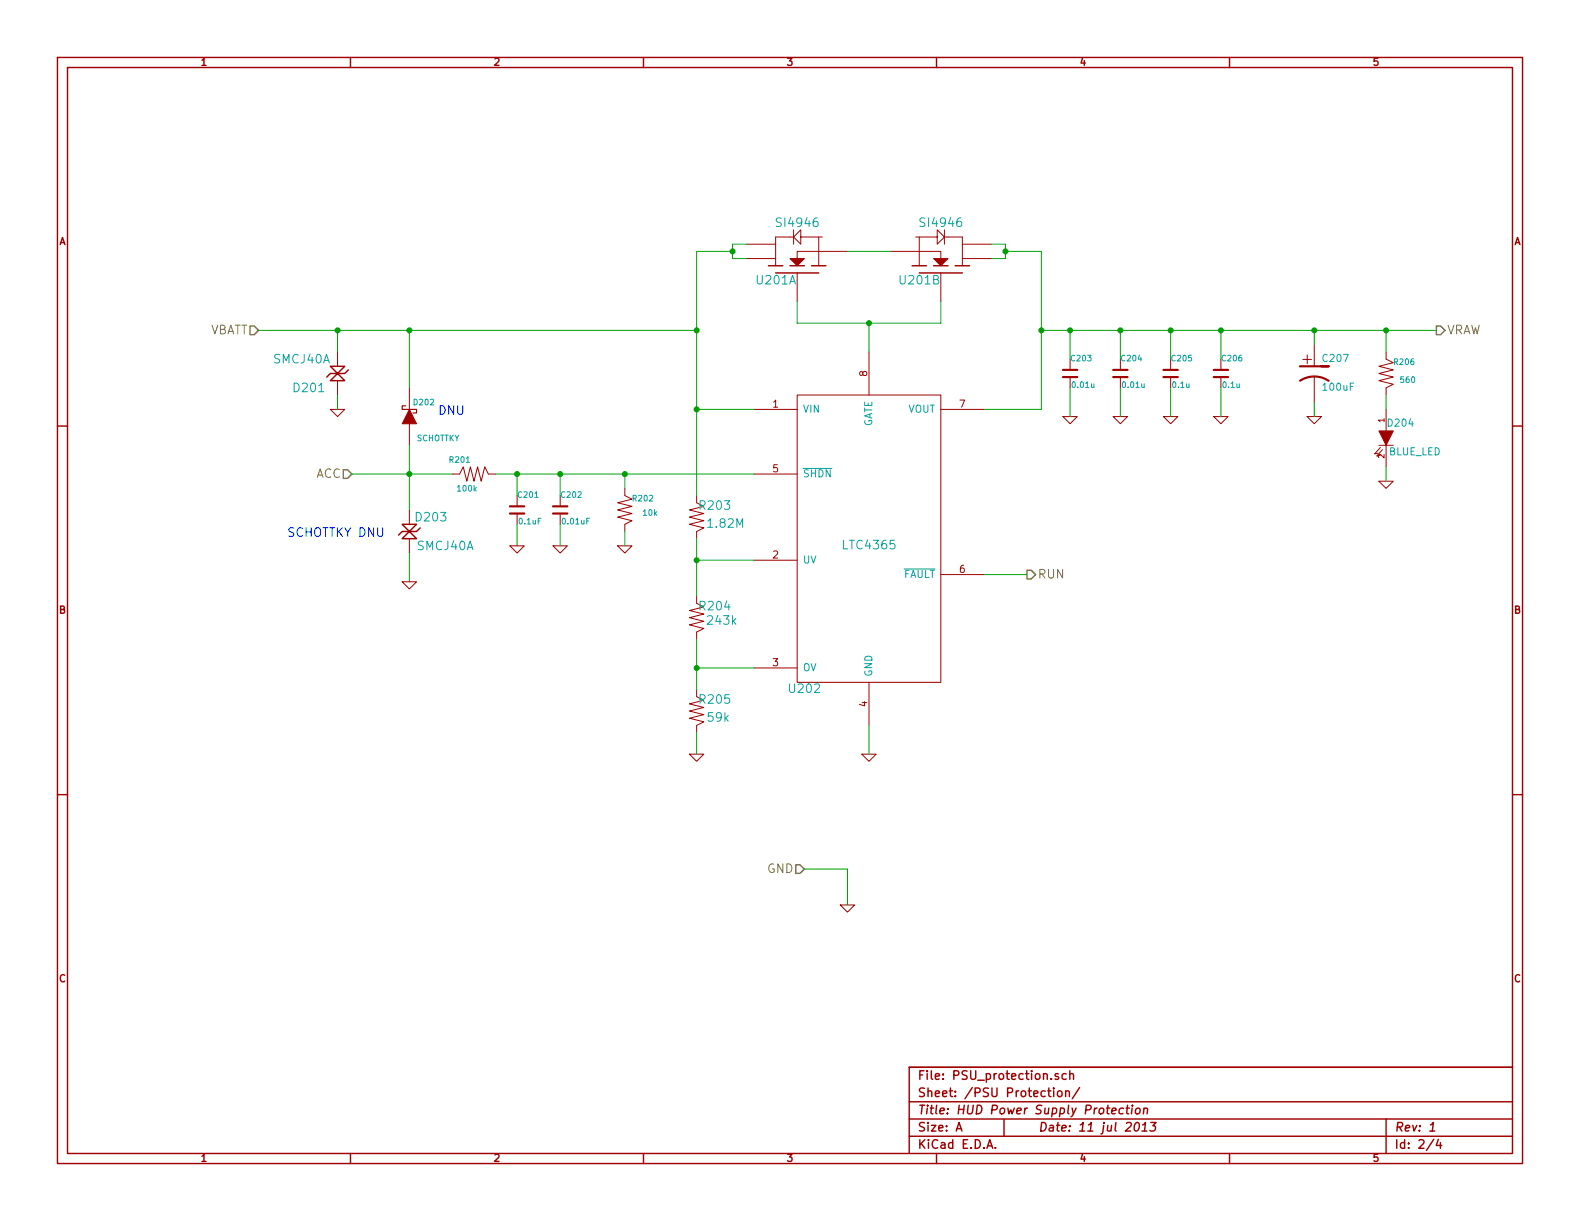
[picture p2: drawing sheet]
EESchema Schematic File Version 2
LIBS:power
LIBS:device
LIBS:transistors
LIBS:conn
LIBS:linear
LIBS:regul
LIBS:74xx
LIBS:cmos4000
LIBS:adc-dac
LIBS:memory
LIBS:xilinx
LIBS:special
LIBS:microcontrollers
LIBS:dsp
LIBS:microchip
LIBS:analog_switches
LIBS:motorola
LIBS:texas
LIBS:intel
LIBS:audio
LIBS:interface
LIBS:digital-audio
LIBS:philips
LIBS:display
LIBS:cypress
LIBS:siliconi
LIBS:opto
LIBS:atmel
LIBS:contrib
LIBS:valves
LIBS:SeniorDesign
LIBS:PSU-cache
EELAYER 27 0
EELAYER END
$Descr A 11000 8500
encoding utf-8
Sheet 2 4
Title "HUD Power Supply Protection"
Date "11 jul 2013"
Rev "1"
Comp ""
Comment1 ""
Comment2 ""
Comment3 ""
Comment4 ""
$EndDescr
$Comp
L LTC4365 U202
U 1 1
P 6050 3750
F 0 "U202" H 5600 2700 60  0000 C CNN
F 1 "LTC4365" H 6050 3700 60  0000 C CNN
F 2 "~" H 6050 3750 60  0000 C CNN
F 3 "~" H 6050 3750 60  0000 C CNN
	1    6050 3750
	1    0    0    -1  
$EndComp
Text HLabel 1800 2300 0    60   Input ~ 0
VBATT
Text HLabel 10000 2300 2    60   Output ~ 0
VRAW
$Comp
L SI4946 U201
U 1 1
P 5550 1900
F 0 "U201" V 5500 2050 60  0000 C CNN
F 1 "SI4946" V 5900 1900 60  0000 C CNN
F 2 "~" H 5550 1900 60  0000 C CNN
F 3 "~" H 5550 1900 60  0000 C CNN
	1    5550 1900
	0    -1   -1   0   
$EndComp
$Comp
L SI4946 U201
U 2 1
P 6550 1900
F 0 "U201" V 6500 1750 60  0000 C CNN
F 1 "SI4946" V 6900 1900 60  0000 C CNN
F 2 "~" H 6550 1900 60  0000 C CNN
F 3 "~" H 6550 1900 60  0000 C CNN
	2    6550 1900
	0    1    -1   0   
$EndComp
Text HLabel 5600 6050 0    60   Input ~ 0
GND
$Comp
L R_US R203
U 1 1
P 4850 3600
F 0 "R203" H 4975 3675 60  0000 C CNN
F 1 "1.82M" H 5050 3550 60  0000 C CNN
F 2 "~" H 4850 3600 60  0000 C CNN
F 3 "~" H 4850 3600 60  0000 C CNN
	1    4850 3600
	1    0    0    -1  
$EndComp
$Comp
L R_US R204
U 1 1
P 4850 4300
F 0 "R204" H 4975 4375 60  0000 C CNN
F 1 "243k" H 5025 4275 60  0000 C CNN
F 2 "~" H 4850 4300 60  0000 C CNN
F 3 "~" H 4850 4300 60  0000 C CNN
	1    4850 4300
	1    0    0    -1  
$EndComp
$Comp
L R_US R205
U 1 1
P 4850 4950
F 0 "R205" H 4975 5025 60  0000 C CNN
F 1 "59k" H 5000 4900 60  0000 C CNN
F 2 "~" H 4850 4950 60  0000 C CNN
F 3 "~" H 4850 4950 60  0000 C CNN
	1    4850 4950
	1    0    0    -1  
$EndComp
$Comp
L GND #PWR018
U 1 1
P 5900 6300
F 0 "#PWR018" H 5900 6300 30  0001 C CNN
F 1 "GND" H 5900 6230 30  0001 C CNN
F 2 "" H 5900 6300 60  0000 C CNN
F 3 "" H 5900 6300 60  0000 C CNN
	1    5900 6300
	1    0    0    -1  
$EndComp
$Comp
L GND #PWR019
U 1 1
P 4850 5250
F 0 "#PWR019" H 4850 5250 30  0001 C CNN
F 1 "GND" H 4850 5180 30  0001 C CNN
F 2 "" H 4850 5250 60  0000 C CNN
F 3 "" H 4850 5250 60  0000 C CNN
	1    4850 5250
	1    0    0    -1  
$EndComp
$Comp
L GND #PWR020
U 1 1
P 6050 5250
F 0 "#PWR020" H 6050 5250 30  0001 C CNN
F 1 "GND" H 6050 5180 30  0001 C CNN
F 2 "" H 6050 5250 60  0000 C CNN
F 3 "" H 6050 5250 60  0000 C CNN
	1    6050 5250
	1    0    0    -1  
$EndComp
$Comp
L SMCJ40A D201
U 1 1
P 2350 2600
F 0 "D201" V 2250 2800 60  0000 C CNN
F 1 "SMCJ40A" V 2450 2850 60  0000 C CNN
F 2 "~" H 2350 2600 60  0000 C CNN
F 3 "~" H 2350 2600 60  0000 C CNN
	1    2350 2600
	0    -1   -1   0   
$EndComp
$Comp
L GND #PWR021
U 1 1
P 2350 2850
F 0 "#PWR021" H 2350 2850 30  0001 C CNN
F 1 "GND" H 2350 2780 30  0001 C CNN
F 2 "" H 2350 2850 60  0000 C CNN
F 3 "" H 2350 2850 60  0000 C CNN
	1    2350 2850
	1    0    0    -1  
$EndComp
Text HLabel 2450 3300 0    60   Input ~ 0
ACC
$Comp
L CP1 C207
U 1 1
P 9150 2600
F 0 "C207" H 9200 2700 50  0000 L CNN
F 1 "100uF" H 9200 2500 50  0000 L CNN
F 2 "~" H 9150 2600 60  0000 C CNN
F 3 "~" H 9150 2600 60  0000 C CNN
	1    9150 2600
	1    0    0    -1  
$EndComp
$Comp
L GND #PWR022
U 1 1
P 9150 2900
F 0 "#PWR022" H 9150 2900 30  0001 C CNN
F 1 "GND" H 9150 2830 30  0001 C CNN
F 2 "" H 9150 2900 60  0000 C CNN
F 3 "" H 9150 2900 60  0000 C CNN
	1    9150 2900
	1    0    0    -1  
$EndComp
Text HLabel 7150 4000 2    60   Output ~ 0
RUN
$Comp
L GND #PWR023
U 1 1
P 7450 2900
F 0 "#PWR023" H 7450 2900 30  0001 C CNN
F 1 "GND" H 7450 2830 30  0001 C CNN
F 2 "" H 7450 2900 60  0000 C CNN
F 3 "" H 7450 2900 60  0000 C CNN
	1    7450 2900
	1    0    0    -1  
$EndComp
$Comp
L GND #PWR024
U 1 1
P 8150 2900
F 0 "#PWR024" H 8150 2900 30  0001 C CNN
F 1 "GND" H 8150 2830 30  0001 C CNN
F 2 "" H 8150 2900 60  0000 C CNN
F 3 "" H 8150 2900 60  0000 C CNN
	1    8150 2900
	1    0    0    -1  
$EndComp
Wire Wire Line
	6850 2850 7250 2850
Wire Wire Line
	6050 5250 6050 5050
Wire Wire Line
	4850 2850 5250 2850
Connection ~ 4850 2300
Connection ~ 4850 2850
Wire Wire Line
	4850 3900 5250 3900
Wire Wire Line
	4850 3750 4850 4150
Wire Wire Line
	4850 1750 4850 3450
Connection ~ 4850 3900
Wire Wire Line
	4850 4450 4850 4800
Wire Wire Line
	4850 4650 5250 4650
Wire Wire Line
	4850 5250 4850 5100
Connection ~ 4850 4650
Wire Wire Line
	5550 2100 5550 2250
Wire Wire Line
	5550 2250 6550 2250
Wire Wire Line
	6550 2250 6550 2100
Wire Wire Line
	6050 2450 6050 2250
Connection ~ 6050 2250
Wire Wire Line
	5900 1750 6200 1750
Wire Wire Line
	7250 2850 7250 1750
Wire Wire Line
	7250 2300 10000 2300
Connection ~ 7250 2300
Wire Wire Line
	2350 2750 2350 2850
Wire Wire Line
	5600 6050 5900 6050
Wire Wire Line
	5900 6050 5900 6300
Wire Wire Line
	6850 4000 7150 4000
Wire Wire Line
	7450 2300 7450 2500
Connection ~ 7450 2300
Wire Wire Line
	7450 2700 7450 2900
Wire Wire Line
	8150 2700 8150 2900
Wire Wire Line
	9150 2800 9150 2900
Wire Wire Line
	2350 2450 2350 2300
Connection ~ 2350 2300
$Comp
L LED D204
U 1 1
P 9650 3050
F 0 "D204" V 9550 3150 50  0000 C CNN
F 1 "BLUE_LED" V 9750 3250 50  0000 C CNN
F 2 "~" H 9650 3050 60  0000 C CNN
F 3 "~" H 9650 3050 60  0000 C CNN
	1    9650 3050
	0    1    1    0   
$EndComp
$Comp
L R_US R206
U 1 1
P 9650 2600
F 0 "R206" H 9775 2675 40  0000 C CNN
F 1 "560" H 9800 2550 40  0000 C CNN
F 2 "~" H 9650 2600 60  0000 C CNN
F 3 "~" H 9650 2600 60  0000 C CNN
	1    9650 2600
	1    0    0    -1  
$EndComp
$Comp
L GND #PWR025
U 1 1
P 9650 3350
F 0 "#PWR025" H 9650 3350 30  0001 C CNN
F 1 "GND" H 9650 3280 30  0001 C CNN
F 2 "" H 9650 3350 60  0000 C CNN
F 3 "" H 9650 3350 60  0000 C CNN
	1    9650 3350
	1    0    0    -1  
$EndComp
Wire Wire Line
	9650 3250 9650 3350
Wire Wire Line
	9650 2850 9650 2750
Wire Wire Line
	9650 2300 9650 2450
$Comp
L DIODESCH D202
U 1 1
P 2850 2900
F 0 "D202" V 2950 2800 40  0000 C CNN
F 1 "SCHOTTKY" V 2700 2700 40  0000 C CNN
F 2 "~" H 2850 2900 60  0000 C CNN
F 3 "~" H 2850 2900 60  0000 C CNN
	1    2850 2900
	0    -1   -1   0   
$EndComp
Wire Wire Line
	2850 3100 2850 3550
Connection ~ 2850 3300
Wire Wire Line
	2850 2300 2850 2700
Connection ~ 2850 2300
Wire Wire Line
	2850 3850 2850 4050
$Comp
L GND #PWR026
U 1 1
P 2850 4050
F 0 "#PWR026" H 2850 4050 30  0001 C CNN
F 1 "GND" H 2850 3980 30  0001 C CNN
F 2 "" H 2850 4050 60  0000 C CNN
F 3 "" H 2850 4050 60  0000 C CNN
	1    2850 4050
	1    0    0    -1  
$EndComp
$Comp
L R_US R201
U 1 1
P 3300 3300
F 0 "R201" V 3400 3400 40  0000 C CNN
F 1 "100k" V 3200 3350 40  0000 C CNN
F 2 "~" H 3300 3300 60  0000 C CNN
F 3 "~" H 3300 3300 60  0000 C CNN
	1    3300 3300
	0    -1   -1   0   
$EndComp
Wire Wire Line
	3450 3300 5250 3300
$Comp
L R_US R202
U 1 1
P 4350 3550
F 0 "R202" H 4475 3625 40  0000 C CNN
F 1 "10k" H 4525 3525 40  0000 C CNN
F 2 "~" H 4350 3550 60  0000 C CNN
F 3 "~" H 4350 3550 60  0000 C CNN
	1    4350 3550
	1    0    0    -1  
$EndComp
$Comp
L C_SMALL C202
U 1 1
P 3900 3550
F 0 "C202" H 3900 3650 40  0000 L CNN
F 1 "0.01uF" H 3906 3465 40  0000 L CNN
F 2 "~" H 3938 3400 30  0000 C CNN
F 3 "~" H 3900 3550 60  0000 C CNN
	1    3900 3550
	1    0    0    -1  
$EndComp
$Comp
L GND #PWR027
U 1 1
P 3900 3800
F 0 "#PWR027" H 3900 3800 30  0001 C CNN
F 1 "GND" H 3900 3730 30  0001 C CNN
F 2 "" H 3900 3800 60  0000 C CNN
F 3 "" H 3900 3800 60  0000 C CNN
	1    3900 3800
	1    0    0    -1  
$EndComp
$Comp
L GND #PWR028
U 1 1
P 4350 3800
F 0 "#PWR028" H 4350 3800 30  0001 C CNN
F 1 "GND" H 4350 3730 30  0001 C CNN
F 2 "" H 4350 3800 60  0000 C CNN
F 3 "" H 4350 3800 60  0000 C CNN
	1    4350 3800
	1    0    0    -1  
$EndComp
Wire Wire Line
	3900 3450 3900 3300
Connection ~ 3900 3300
Wire Wire Line
	3900 3650 3900 3800
Wire Wire Line
	4350 3700 4350 3800
Wire Wire Line
	4350 3400 4350 3300
Connection ~ 4350 3300
Wire Wire Line
	2450 3300 3150 3300
$Comp
L C_SMALL C201
U 1 1
P 3600 3550
F 0 "C201" H 3600 3650 40  0000 L CNN
F 1 "0.1uF" H 3606 3465 40  0000 L CNN
F 2 "~" H 3638 3400 30  0000 C CNN
F 3 "~" H 3600 3550 60  0000 C CNN
	1    3600 3550
	1    0    0    -1  
$EndComp
Wire Wire Line
	3600 3450 3600 3300
Connection ~ 3600 3300
Wire Wire Line
	3600 3650 3600 3800
$Comp
L GND #PWR029
U 1 1
P 3600 3800
F 0 "#PWR029" H 3600 3800 30  0001 C CNN
F 1 "GND" H 3600 3730 30  0001 C CNN
F 2 "" H 3600 3800 60  0000 C CNN
F 3 "" H 3600 3800 60  0000 C CNN
	1    3600 3800
	1    0    0    -1  
$EndComp
Text Notes 3050 2900 0    60   ~ 0
DNU
$Comp
L SMCJ40A D203
U 1 1
P 2850 3700
F 0 "D203" V 2950 3550 60  0000 C CNN
F 1 "SMCJ40A" V 2750 3450 60  0000 C CNN
F 2 "~" H 2850 3700 60  0000 C CNN
F 3 "~" H 2850 3700 60  0000 C CNN
	1    2850 3700
	0    -1   -1   0   
$EndComp
Text Notes 2000 3750 0    60   ~ 0
SCHOTTKY DNU
Connection ~ 9650 2300
Wire Wire Line
	9150 2400 9150 2300
Connection ~ 9150 2300
$Comp
L C_SMALL C204
U 1 1
P 7800 2600
F 0 "C204" H 7800 2700 40  0000 L CNN
F 1 "0.01u" H 7806 2515 40  0000 L CNN
F 2 "~" H 7838 2450 30  0000 C CNN
F 3 "~" H 7800 2600 60  0000 C CNN
	1    7800 2600
	1    0    0    -1  
$EndComp
$Comp
L C_SMALL C203
U 1 1
P 7450 2600
F 0 "C203" H 7450 2700 40  0000 L CNN
F 1 "0.01u" H 7456 2515 40  0000 L CNN
F 2 "~" H 7488 2450 30  0000 C CNN
F 3 "~" H 7450 2600 60  0000 C CNN
	1    7450 2600
	1    0    0    -1  
$EndComp
$Comp
L C_SMALL C205
U 1 1
P 8150 2600
F 0 "C205" H 8150 2700 40  0000 L CNN
F 1 "0.1u" H 8156 2515 40  0000 L CNN
F 2 "~" H 8188 2450 30  0000 C CNN
F 3 "~" H 8150 2600 60  0000 C CNN
	1    8150 2600
	1    0    0    -1  
$EndComp
$Comp
L C_SMALL C206
U 1 1
P 8500 2600
F 0 "C206" H 8500 2700 40  0000 L CNN
F 1 "0.1u" H 8506 2515 40  0000 L CNN
F 2 "~" H 8538 2450 30  0000 C CNN
F 3 "~" H 8500 2600 60  0000 C CNN
	1    8500 2600
	1    0    0    -1  
$EndComp
$Comp
L GND #PWR030
U 1 1
P 7800 2900
F 0 "#PWR030" H 7800 2900 30  0001 C CNN
F 1 "GND" H 7800 2830 30  0001 C CNN
F 2 "" H 7800 2900 60  0000 C CNN
F 3 "" H 7800 2900 60  0000 C CNN
	1    7800 2900
	1    0    0    -1  
$EndComp
$Comp
L GND #PWR031
U 1 1
P 8500 2900
F 0 "#PWR031" H 8500 2900 30  0001 C CNN
F 1 "GND" H 8500 2830 30  0001 C CNN
F 2 "" H 8500 2900 60  0000 C CNN
F 3 "" H 8500 2900 60  0000 C CNN
	1    8500 2900
	1    0    0    -1  
$EndComp
Wire Wire Line
	7800 2700 7800 2900
Wire Wire Line
	7800 2500 7800 2300
Connection ~ 7800 2300
Wire Wire Line
	8150 2500 8150 2300
Connection ~ 8150 2300
Wire Wire Line
	8500 2700 8500 2900
Wire Wire Line
	8500 2500 8500 2300
Connection ~ 8500 2300
Wire Wire Line
	1800 2300 4850 2300
Wire Wire Line
	4850 1750 5100 1750
Wire Wire Line
	5100 1700 5100 1800
Wire Wire Line
	5100 1700 5200 1700
Wire Wire Line
	5100 1800 5200 1800
Connection ~ 5100 1750
Wire Wire Line
	7250 1750 7000 1750
Wire Wire Line
	7000 1700 7000 1800
Wire Wire Line
	7000 1700 6900 1700
Wire Wire Line
	7000 1800 6900 1800
Connection ~ 7000 1750
$EndSCHEMATC
